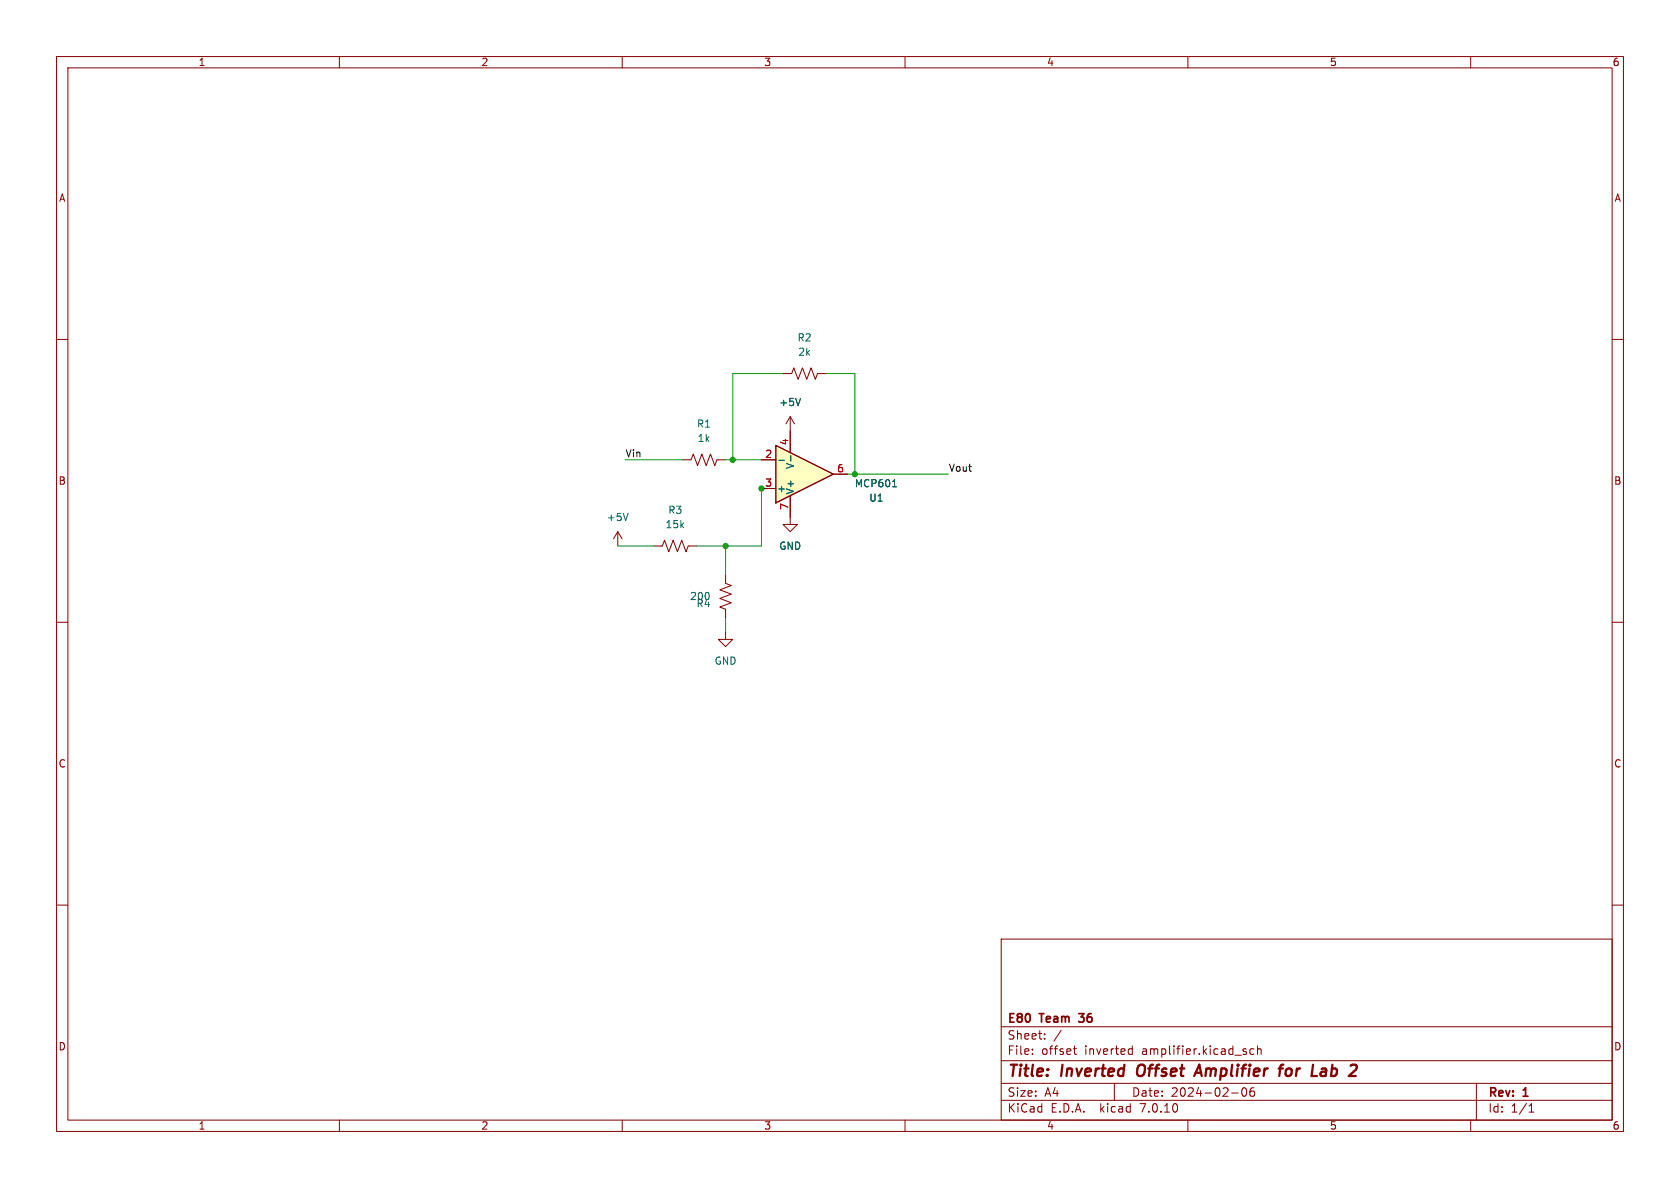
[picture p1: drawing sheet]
<svg xmlns="http://www.w3.org/2000/svg" width="297mm" height="210mm" viewBox="0 0 297 210" stroke-linecap="round" stroke-linejoin="round" font-family="sans-serif">
<g fill="none" stroke="#840000" stroke-width=".18">
<path d="M10 10h277v190h-277zM12 12h273v186h-273zM60 10v2M110 10v2M160 10v2M210 10v2M260 10v2M10 60h2M285 60h2M120.6 81.3h1.6l.4-1 .7 2 .8-2 .7 2 .8-2 .8 2 .3-1h1.6M10 110h2M285 110h2"/>
<path d="M10 160h2M285 160h2M177 166h108v32h-108zM60 198v2M110 198v2M160 198v2M177 194.5h108M177 191.5h108M177 187.5h108M177 181.5h108M182.5 186.3v.1M182.5 185.5v.1"/>
<path d="M184.7 183.6v.1M184.7 182.8v.1M187.6 182.1l-1.3 2M189.7 185.4h.6M190 184.9v1.3l.3 .2M197 191.5v3M199.7 185.4l.5 .1M200.2 186.3l-.5 .1M200.2 184.9v1.5M210 198v2M217.7 193.2h1.2M219.7 192.4a.81 .81 0 0 0 .3 1.4l.2-.1 .2-.5-.2-.8"/>
<path d="M221.2 192.4a1.17 1.17 0 0 0-.1 1.3h.6l.1-.5-.3-.3h-.3l-.2 .3M221.7 185.5l-.5-.1-.2 .3v.4l.1 .2h.6M222.3 185.5l.2-.1 .4 .1 .1 .9M222.3 184.9v1.5M260 198v2M261 191.5v6.5M270.3 196.6h.9M270.3 195.5l.4-.4v1.5"/>
</g>
<path d="M201.2 188.5a1.5 1.5 0 0 0 0 1.6M211.1 190.2l.9-2 .4 2M211.4 189.6h.9M226 188.9h.8M226.9 188.2l-.4 .1-.1 .2M228 188.9a.62 .62 0 0 0-.7 .4v.7a.52 .52 0 0 0 .8 .1M233.5 190.1l.2 .1 .7-.1M233.6 189l.2-.1 .6 .1M234.5 189.4l-.9 .1M234.5 189.2l-.2 1" fill="none" stroke="#840000" stroke-width=".4"/>
<path d="M190.7 179.2h.9M190.7 180.5l.2 .2" fill="none" stroke="#840000" stroke-width=".3"/>
<path d="M137.2 78.7l10.1 5.1-10.1 5.1z" fill="#ffffc2"/>
<path d="M137.2 78.7l10.1 5.1-10.1 5.1z" fill="none" stroke="#840000" stroke-width=".25"/>
<g fill="none" stroke="#840000" stroke-width=".18">
<path d="M138.4 66h1.6l.3-1 .8 2.1 .8-2.1 .7 2.1 .8-2.1 .7 2.1 .4-1.1h1.5M139.7 73.7v6.3M139.7 73.7l-.8 1.2M139.7 73.7l.8 1.2M109.2 94l-.7 1.3M109.2 94v2.5M109.2 94l.8 1.3M115.6 96.5h1.5l.4-1 .7 2 .8-2 .8 2 .7-2 .8 2 .4-1h1.5M134.6 81.3h2.6M134.6 86.4h2.6M139.7 87.6v5.1h1.3l-1.3 1.3-1.3-1.3h1.3M147.3 83.8h2.6"/>
<path d="M128.3 111.8v1.2h1.2l-1.2 1.3-1.3-1.3h1.3M128.3 101.6v1.5l1 .4-2 .8 2 .7-2 .8 2 .8-2 .7 1 .4v1.5"/>
</g>
<path d="M141.5 70.4l-.4 1.3M111 90.7l-.4 1.3M137.7 81.4h1M139.8 80.5v1M157.8 86.1h.7" fill="none" stroke="#006464" stroke-width=".18"/>
<path d="M138.4 66h-8.9v15.3M146 66h5.1v17.8M109.2 96.5h6.4M110.5 81.3h10.1M128.3 81.3h6.3M128.3 96.5v5.1M135.9 86.4h-1.3v10.1h-11.4M149.9 83.8h17.7M128.3 109.2v2.6" fill="none" stroke="#009600" stroke-width=".18"/>
<g fill="#009600" stroke="#009600" stroke-width=".18">
<circle cx="129.5" cy="81.3" r=".46"/>
<circle cx="134.6" cy="86.4" r=".46"/>
<circle cx="151.1" cy="83.8" r=".46"/>
<circle cx="128.3" cy="96.5" r=".46"/>
</g>
<g font-size="2.8" fill="#840000">
<text x="178" y="190.9">Title:</text>
<text x="187.7" y="190.9">Inverted</text>
<text x="201.9" y="190.9">Offset</text>
<text x="213.1" y="190.9">Amplifier</text>
<text x="228.6" y="190.9">for</text>
<text x="235.1" y="190.9">Lab</text>
</g>
<g font-size="2.1" fill="#840000">
<text x="178" y="184">Sheet:</text>
<text x="178" y="181.2">E80</text>
<text x="184" y="181.2">Team</text>
<text x="191.5" y="181.2">36</text>
<text x="178" y="186.7">File:</text>
<text x="184.1" y="186.7">offset</text>
<text x="191.8" y="186.7">inverted</text>
<text x="202" y="186.7">amplifier.kicad_sch</text>
<text x="178" y="196.9">KiCad</text>
<text x="178" y="194.1">Size:</text>
<text x="184.7" y="194.1">A4</text>
<text x="185.7" y="196.9">E.D.A.</text>
<text x="194.6" y="196.9">kicad</text>
<text x="200" y="194.1">Date:</text>
<text x="201.8" y="196.9">7.0.10</text>
<text x="207" y="194.1">2024-02-06</text>
<text x="263" y="194.3">Rev:</text>
<text x="263" y="196.9">Id:</text>
<text x="267.1" y="196.9">1/1</text>
<text x="269.4" y="194.3">1</text>
</g>
<g font-size="1.8" fill="#840000">
<text x="35" y="11.9">1</text>
<text x="85" y="11.9">2</text>
<text x="135" y="11.9">3</text>
<text x="185" y="11.9">4</text>
<text x="235" y="11.9">5</text>
<text x="285" y="11.9">6</text>
<text x="10.3" y="35.9">A</text>
<text x="285.3" y="35.9">A</text>
<text x="10.3" y="85.9">B</text>
<text x="285.3" y="85.9">B</text>
<text x="10.3" y="135.9">C</text>
<text x="285.3" y="135.9">C</text>
<text x="10.3" y="185.9">D</text>
<text x="285.3" y="185.9">D</text>
<text x="35" y="199.9">1</text>
<text x="85" y="199.9">2</text>
<text x="135" y="199.9">3</text>
<text x="185" y="199.9">4</text>
<text x="235" y="199.9">5</text>
<text x="285" y="199.9">6</text>
</g>
<g font-size="1.8" fill="#006464">
<text x="140.9" y="60.6">R2</text>
<text x="141" y="63.1">2k</text>
<text x="137.7" y="72">+5V</text>
<text x="123.1" y="75.8">R1</text>
<text x="123.2" y="78.3">1k</text>
<text x="140.6" y="83" transform="rotate(-90 140.6 83)">V-</text>
<text x="137.3" y="87.2">+</text>
<text x="140.6" y="87.5" transform="rotate(-90 140.6 87.5)">V+</text>
<text x="151" y="86.3">MCP601</text>
<text x="153.6" y="88.9">U1</text>
<text x="107.2" y="92.3">+5V</text>
<text x="117.6" y="93.6">15k</text>
<text x="118" y="91">R3</text>
<text x="137.7" y="97.4">GND</text>
<text x="121.9" y="106.3">200</text>
<text x="123" y="107.5">R4</text>
<text x="126.2" y="117.7">GND</text>
</g>
<g font-size="1.8" fill="#0f0f0f">
<text x="110.5" y="80.9">Vin</text>
<text x="167.6" y="83.5">Vout</text>
</g>
<g font-size="1.8" fill="#a90000">
<text x="135.2" y="81">2</text>
<text x="139.4" y="78.8" transform="rotate(-90 139.4 78.8)">4</text>
<text x="147.9" y="83.6">6</text>
<text x="135.2" y="86.1">3</text>
<text x="139.4" y="90.2" transform="rotate(-90 139.4 90.2)">7</text>
</g>
</svg>
